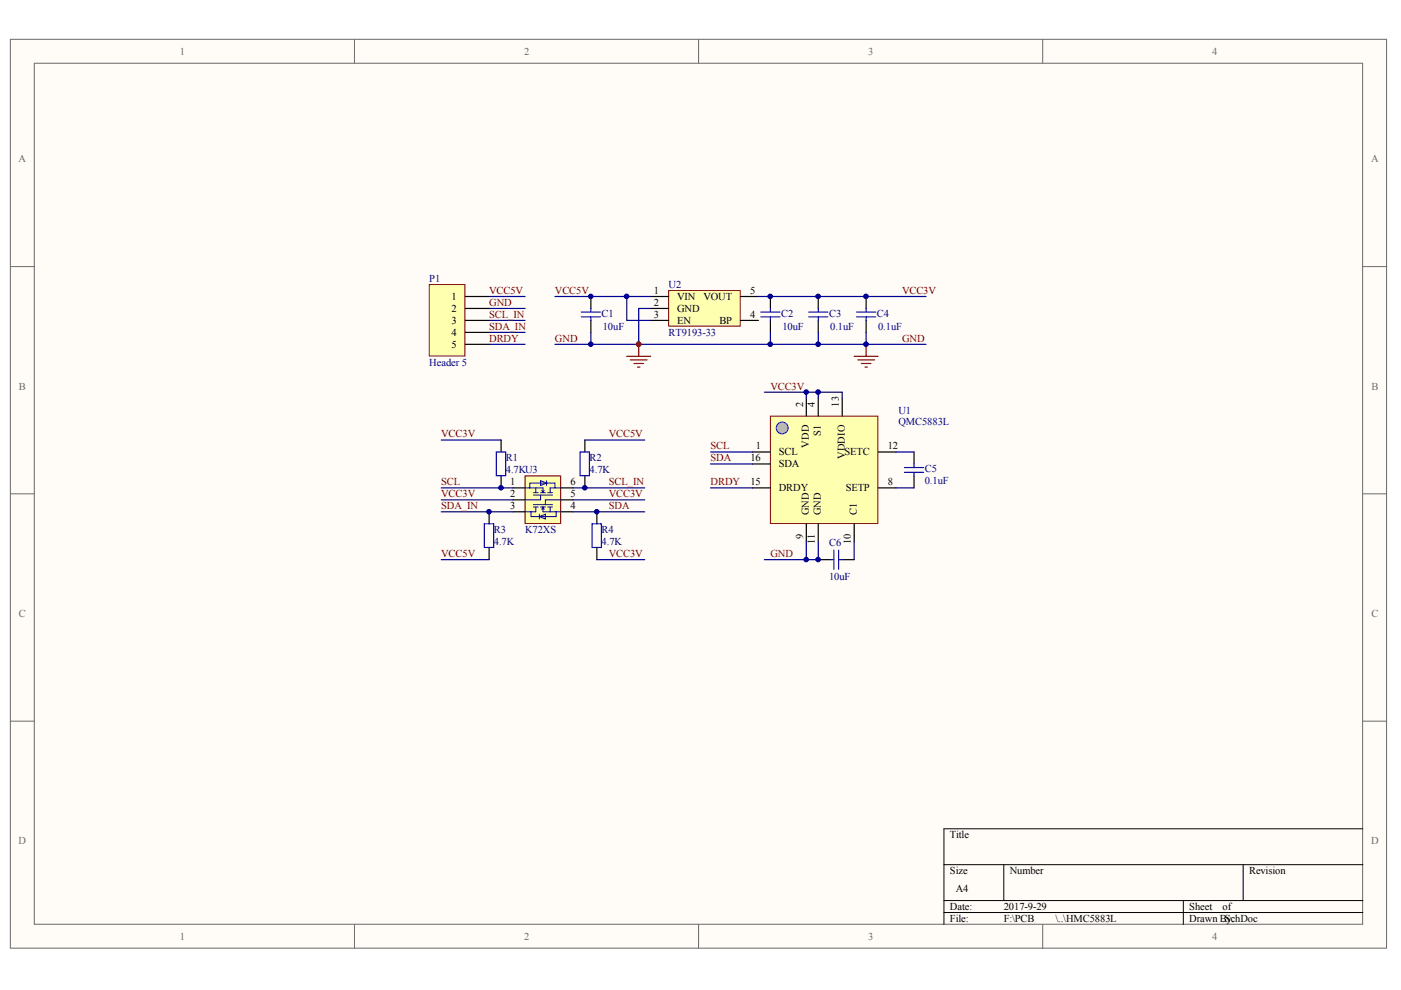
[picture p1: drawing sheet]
<svg xmlns="http://www.w3.org/2000/svg" width="297mm" height="210mm" viewBox="0 0 297 210" stroke-linecap="round" stroke-linejoin="round" font-family="sans-serif">
<g fill="#fffcf8" stroke="#696969" stroke-width=".21">
<path d="M2.2 8.3h291.8v192.7h-291.8z"/>
<path d="M7.3 13.4h281.6v182.6h-281.6z"/>
</g>
<path d="M75.2 8.3v5.1M148.1 8.3v5.1M221.1 8.3v5.1M2.2 56.5h5.1M289 56.5h5M2.2 104.7h5.1M289 104.7h5M2.2 152.9h5.1M289 152.9h5M75.2 196v5.1M148.1 196v5.1M221.1 196v5.1" fill="none" stroke="#696969" stroke-width=".21"/>
<path d="M289 175.7h-88.9v20.3M200.1 183.3h88.9M200.1 190.9h88.9M200.1 193.5h88.9M212.8 183.3v7.6M250.9 190.9v5.1M263.6 183.3v7.6" fill="none" stroke="#000" stroke-width=".21"/>
<circle cx="135.4" cy="73" r=".48" fill="#000080" stroke="#000080" stroke-width=".21"/>
<path d="M141.8 61.6h15.1v7.6h-15.1z" fill="#ffffb0" stroke="#800000" stroke-width=".21"/>
<path d="M138 62.9h3.8M138 65.4h3.8M138 67.9h3.8M157 62.9h3.8M157 67.9h3.8M163.3 62.9v2.5M163.3 67.9v2.6M173.5 62.9v2.5M173.5 67.9v2.6M183.6 62.9v2.5M183.6 67.9v2.6" fill="none" stroke="#000" stroke-width=".25"/>
<path d="M117.7 62.9h20.3M117.7 73h78.6M132.9 62.9v5h5.1M138 65.4h-2.6v7.6M160.8 62.9h35.5M163.3 70.5v2.5M173.5 70.5v2.5" fill="none" stroke="#000080" stroke-width=".25"/>
<path d="M132.9 75.5h5.1M133.6 76.3h3.6M134.4 77.1h2M135.2 77.8h.5M135.4 73v2.5M181.1 75.5h5.1M181.9 76.3h3.5M182.6 77.1h2.1M183.4 77.8h.5M183.6 73v2.5" fill="none" stroke="#800000" stroke-width=".25"/>
<path d="M161.3 66.2h4.1M161.3 67.2h4.1M163.3 65.4v.8M163.3 67.2v.7M171.5 66.2h4M171.5 67.2h4M173.5 65.4v.8M173.5 67.2v.7M181.6 66.2h4.1M181.6 67.2h4.1M183.6 65.4v.8M183.6 67.2v.7" fill="none" stroke="#00f" stroke-width=".25"/>
<circle cx="135.4" cy="73" r=".48" fill="#800000" stroke="#800000" stroke-width=".21"/>
<path d="M111.3 100.9h7.6v10.1h-7.6z" fill="#ffffb0" stroke="#800000" stroke-width=".21"/>
<g fill="none" stroke="#0c0087" stroke-width=".21">
<path d="M111.3 103.4h3.8v1.1M112.3 103.4v-1h5.4v1M112.6 108.5v1h5.3v-1M113.1 104.5h1M113.1 105h4.1M113.1 107.5h1M113.1 107h4.1M113.6 103.4v1.1M113.6 107.5v1h-2.3M114.4 109.5l1.2-.5v1zM114.4 109v1M114.6 101.9l1.3 .5-1.3 .5z"/>
<path d="M114.6 105v1h-3.3M114.6 104.5h1M114.6 107.5h1M114.9 104l.2 .5M115.1 107.5v1h3.8M115.1 107.5l-.2 .5M115.1 107.5l.3 .5M115.4 104l-.3 .5M115.9 101.9v1M116.1 104.5h1.1M116.1 107.5h1.1M116.6 107.5v1"/>
<path d="M118.9 106h-3.3v1M118.9 103.4h-2.3v1.1"/>
</g>
<g fill="none" stroke="#000" stroke-width=".25">
<path d="M106.2 93.3v2.5M124 93.3v2.5M103.7 108.5v2.6M103.7 116.1v2.6M106.2 100.9v2.5M108.8 103.4h2.5M108.8 106h2.5M108.8 108.5h2.5M118.9 103.4h2.6M118.9 106h2.6M118.9 108.5h2.6M124 100.9v2.5"/>
<path d="M126.5 108.5v2.6M126.5 116.1v2.6"/>
</g>
<path d="M105.2 95.8h2v5.1h-2zM123 95.8h2v5.1h-2zM102.7 111.1h2v5h-2zM125.5 111.1h2v5h-2z" fill="none" stroke="#00f" stroke-width=".25"/>
<path d="M125.3 70.5v2.5M183.6 70.5v2.5M93.6 93.3h12.6M124 93.3h12.7M93.6 106h15.2M93.6 108.5h15.2M93.6 103.4h15.2M93.6 118.7h10.1M121.5 106h15.2M121.5 108.5h15.2M121.5 103.4h15.2M126.5 118.7h10.2" fill="none" stroke="#000080" stroke-width=".25"/>
<path d="M163.3 88.2h22.8v22.8h-22.8z" fill="#ffffb0" stroke="#800000" stroke-width=".21"/>
<path d="M159.5 95.8h3.8M159.5 98.4h3.8M171 84.4v3.8M173.5 84.4v3.8M178.6 84.4v3.8M186.2 95.8h3.8M159.5 103.4h3.8M171 111.1v3.8M173.5 111.1v3.8M181.1 111.1v3.8M186.2 103.4h3.8" fill="none" stroke="#000" stroke-width=".25"/>
<circle cx="165.8" cy="90.7" r="1.25" fill="#c0c0c0" stroke="#00f" stroke-width=".21"/>
<path d="M193.8 95.8v2.6M173.5 118.7h2.5M178.6 118.7h2.5M193.8 100.9v2.5" fill="none" stroke="#000" stroke-width=".25"/>
<path d="M191.8 99.1h4M193.8 98.4v.7M176 118.7h.8M176.8 116.6v4.1M177.8 116.6v4.1M177.8 118.7h.8M191.8 100.1h4M193.8 100.1v.8" fill="none" stroke="#00f" stroke-width=".25"/>
<path d="M150.6 95.8h8.9M150.6 98.4h8.9M162.1 83.2h16.5v1.2M171 83.2v1.2M173.5 83.2v1.2M190 95.8h3.8M150.6 103.4h8.9M181.1 114.9v3.8M190 103.4h3.8" fill="none" stroke="#000080" stroke-width=".25"/>
<path d="M91 60.3h7.6v15.2h-7.6z" fill="#ffffb0" stroke="#800000" stroke-width=".21"/>
<path d="M98.6 62.9h5.1M98.6 65.4h5.1M98.6 67.9h5.1M98.6 70.5h5.1M98.6 73h5.1M125.3 62.9v2.5M125.3 67.9v2.6" fill="none" stroke="#000" stroke-width=".25"/>
<path d="M103.7 62.9h7.6M103.7 65.4h7.6M103.7 67.9h7.6M103.7 70.5h7.6M103.7 73h7.6M171 114.9v3.8M173.5 114.9v3.8h-11.4" fill="none" stroke="#000080" stroke-width=".25"/>
<path d="M123.2 66.2h4.1M123.2 67.2h4.1M125.3 65.4v.8M125.3 67.2v.7" fill="none" stroke="#00f" stroke-width=".25"/>
<g fill="#000080" stroke="#000080" stroke-width=".21">
<circle cx="103.7" cy="108.5" r=".48"/>
<circle cx="106.2" cy="103.4" r=".48"/>
<circle cx="124" cy="103.4" r=".48"/>
<circle cx="125.2" cy="73" r=".48"/>
<circle cx="125.2" cy="62.8" r=".48"/>
<circle cx="126.5" cy="108.5" r=".48"/>
<circle cx="132.9" cy="62.8" r=".49"/>
<circle cx="163.3" cy="73" r=".49"/>
<circle cx="163.3" cy="62.8" r=".49"/>
<circle cx="170.9" cy="118.6" r=".48"/>
<circle cx="170.9" cy="83.1" r=".48"/>
<circle cx="173.5" cy="118.6" r=".49"/>
<circle cx="173.5" cy="83.1" r=".49"/>
<circle cx="173.5" cy="73" r=".49"/>
<circle cx="173.5" cy="62.8" r=".49"/>
<circle cx="183.6" cy="73" r=".49"/>
<circle cx="183.6" cy="62.8" r=".49"/>
</g>
<g font-size="2.2" fill="#696969">
<text x="38.2" y="11.6">1</text>
<text x="111.1" y="11.6">2</text>
<text x="184.1" y="11.6">3</text>
<text x="257" y="11.6">4</text>
<text x="3.9" y="34.4">A</text>
<text x="290.7" y="34.4">A</text>
<text x="4" y="82.6">B</text>
<text x="290.8" y="82.6">B</text>
<text x="4" y="130.8">C</text>
<text x="290.8" y="130.8">C</text>
<text x="3.9" y="179">D</text>
<text x="290.7" y="179">D</text>
<text x="38.2" y="199.3">1</text>
<text x="111.1" y="199.3">2</text>
<text x="184.1" y="199.3">3</text>
<text x="257" y="199.3">4</text>
</g>
<g font-size="2.2" fill="#000080">
<text x="91" y="59.8">P1</text>
<text x="141.8" y="61">U2</text>
<text x="127.6" y="67.1">C1</text>
<text x="127.8" y="69.9">10uF</text>
<text x="141.8" y="71.2">RT9193-33</text>
<text x="165.6" y="67.1">C2</text>
<text x="165.9" y="69.9">10uF</text>
<text x="175.8" y="67.1">C3</text>
<text x="176" y="69.9">0.1uF</text>
<text x="185.9" y="67.1">C4</text>
<text x="186.2" y="69.9">0.1uF</text>
<text x="91" y="77.5">Header 5</text>
<text x="190.5" y="87.7">U1</text>
<text x="190.5" y="90.2">QMC5883L</text>
<text x="107.3" y="100.4">4.7KU3</text>
<text x="107.3" y="97.8">R1</text>
<text x="125" y="100.4">4.7K</text>
<text x="125" y="97.8">R2</text>
<text x="196.1" y="100.1">C5</text>
<text x="196.1" y="102.6">0.1uF</text>
<text x="104.7" y="113">R3</text>
<text x="111.3" y="113">K72XS</text>
<text x="127.6" y="113">R4</text>
<text x="104.7" y="115.6">4.7K</text>
<text x="127.6" y="115.6">4.7K</text>
<text x="175.8" y="115.8">C6</text>
<text x="175.8" y="122.9">10uF</text>
</g>
<g font-size="2.2">
<text x="95.8" y="63.6">1</text>
<text x="138.6" y="62.3">1</text>
<text x="138.6" y="64.9">2</text>
<text x="143.5" y="63.6">VIN</text>
<text x="149.1" y="63.6">VOUT</text>
<text x="159" y="62.3">5</text>
<text x="95.8" y="66.1">2</text>
<text x="95.8" y="68.7">3</text>
<text x="95.8" y="71.2">4</text>
<text x="138.6" y="67.4">3</text>
<text x="143.5" y="66.1">GND</text>
<text x="143.5" y="68.7">EN</text>
<text x="152.5" y="68.7">BP</text>
<text x="159" y="67.4">4</text>
<text x="95.8" y="73.7">5</text>
<text x="170.3" y="86.2" transform="rotate(-90 170.3 86.2)">2</text>
<text x="172.8" y="86.2" transform="rotate(-90 172.8 86.2)">4</text>
<text x="177.9" y="86.2" transform="rotate(-90 177.9 86.2)">13</text>
<text x="160.2" y="95.3">1</text>
<text x="171.5" y="94.9" transform="rotate(-90 171.5 94.9)">VDD</text>
<text x="174.1" y="92.4" transform="rotate(-90 174.1 92.4)">S1</text>
<text x="188.2" y="95.3">12</text>
<text x="159.1" y="97.8">16</text>
<text x="165.1" y="96.6">SCL</text>
<text x="165.1" y="99.1">SDA</text>
<text x="179" y="96.6">SETC</text>
<text x="179.1" y="97.4" transform="rotate(-90 179.1 97.4)">VDDIO</text>
<text x="108.2" y="102.9">1</text>
<text x="108.2" y="105.4">2</text>
<text x="108.2" y="108">3</text>
<text x="121" y="108">4</text>
<text x="121" y="105.4">5</text>
<text x="121" y="102.9">6</text>
<text x="159.1" y="102.9">15</text>
<text x="165.1" y="104.2">DRDY</text>
<text x="179.3" y="104.2">SETP</text>
<text x="188.2" y="102.9">8</text>
<text x="171.5" y="109.3" transform="rotate(-90 171.5 109.3)">GND</text>
<text x="174.1" y="109.3" transform="rotate(-90 174.1 109.3)">GND</text>
<text x="181.7" y="109.3" transform="rotate(-90 181.7 109.3)">C1</text>
<text x="170.3" y="114.2" transform="rotate(-90 170.3 114.2)">9</text>
<text x="172.8" y="115.4" transform="rotate(-90 172.8 115.4)">11</text>
<text x="180.4" y="115.4" transform="rotate(-90 180.4 115.4)">10</text>
<text x="201.4" y="177.7">Title</text>
<text x="201.4" y="185.3">Size</text>
<text x="214.1" y="185.3">Number</text>
<text x="264.8" y="185.3">Revision</text>
<text x="202.7" y="189.1">A4</text>
<text x="201.4" y="192.9">Date:</text>
<text x="201.4" y="195.5">File:</text>
<text x="212.8" y="192.9">2017-9-29</text>
<text x="212.8" y="195.5">F:\PCB</text>
<text x="223.8" y="195.5">\..\HMC5883L</text>
<text x="252.2" y="192.9">Sheet</text>
<text x="252.2" y="195.5">Drawn By:</text>
<text x="259.2" y="195.5">.SchDoc</text>
<text x="259.2" y="192.9">of</text>
</g>
<g font-size="2.2" fill="#800000">
<text x="103.7" y="62.3">VCC5V</text>
<text x="103.7" y="64.9">GND</text>
<text x="117.7" y="62.3">VCC5V</text>
<text x="191.3" y="62.3">VCC3V</text>
<text x="103.7" y="69.9">SDA_IN</text>
<text x="103.7" y="67.4">SCL_IN</text>
<text x="103.7" y="72.5">DRDY</text>
<text x="117.7" y="72.5">GND</text>
<text x="191.3" y="72.5">GND</text>
<text x="163.3" y="82.6">VCC3V</text>
<text x="93.6" y="92.8">VCC3V</text>
<text x="129.1" y="92.8">VCC5V</text>
<text x="150.6" y="95.3">SCL</text>
<text x="150.6" y="97.8">SDA</text>
<text x="93.6" y="105.4">VCC3V</text>
<text x="93.6" y="102.9">SCL</text>
<text x="93.6" y="108">SDA_IN</text>
<text x="129.1" y="105.4">VCC3V</text>
<text x="129.1" y="108">SDA</text>
<text x="129.1" y="102.9">SCL_IN</text>
<text x="150.6" y="102.9">DRDY</text>
<text x="93.6" y="118.1">VCC5V</text>
<text x="129.1" y="118.1">VCC3V</text>
<text x="163.3" y="118.1">GND</text>
</g>
</svg>
